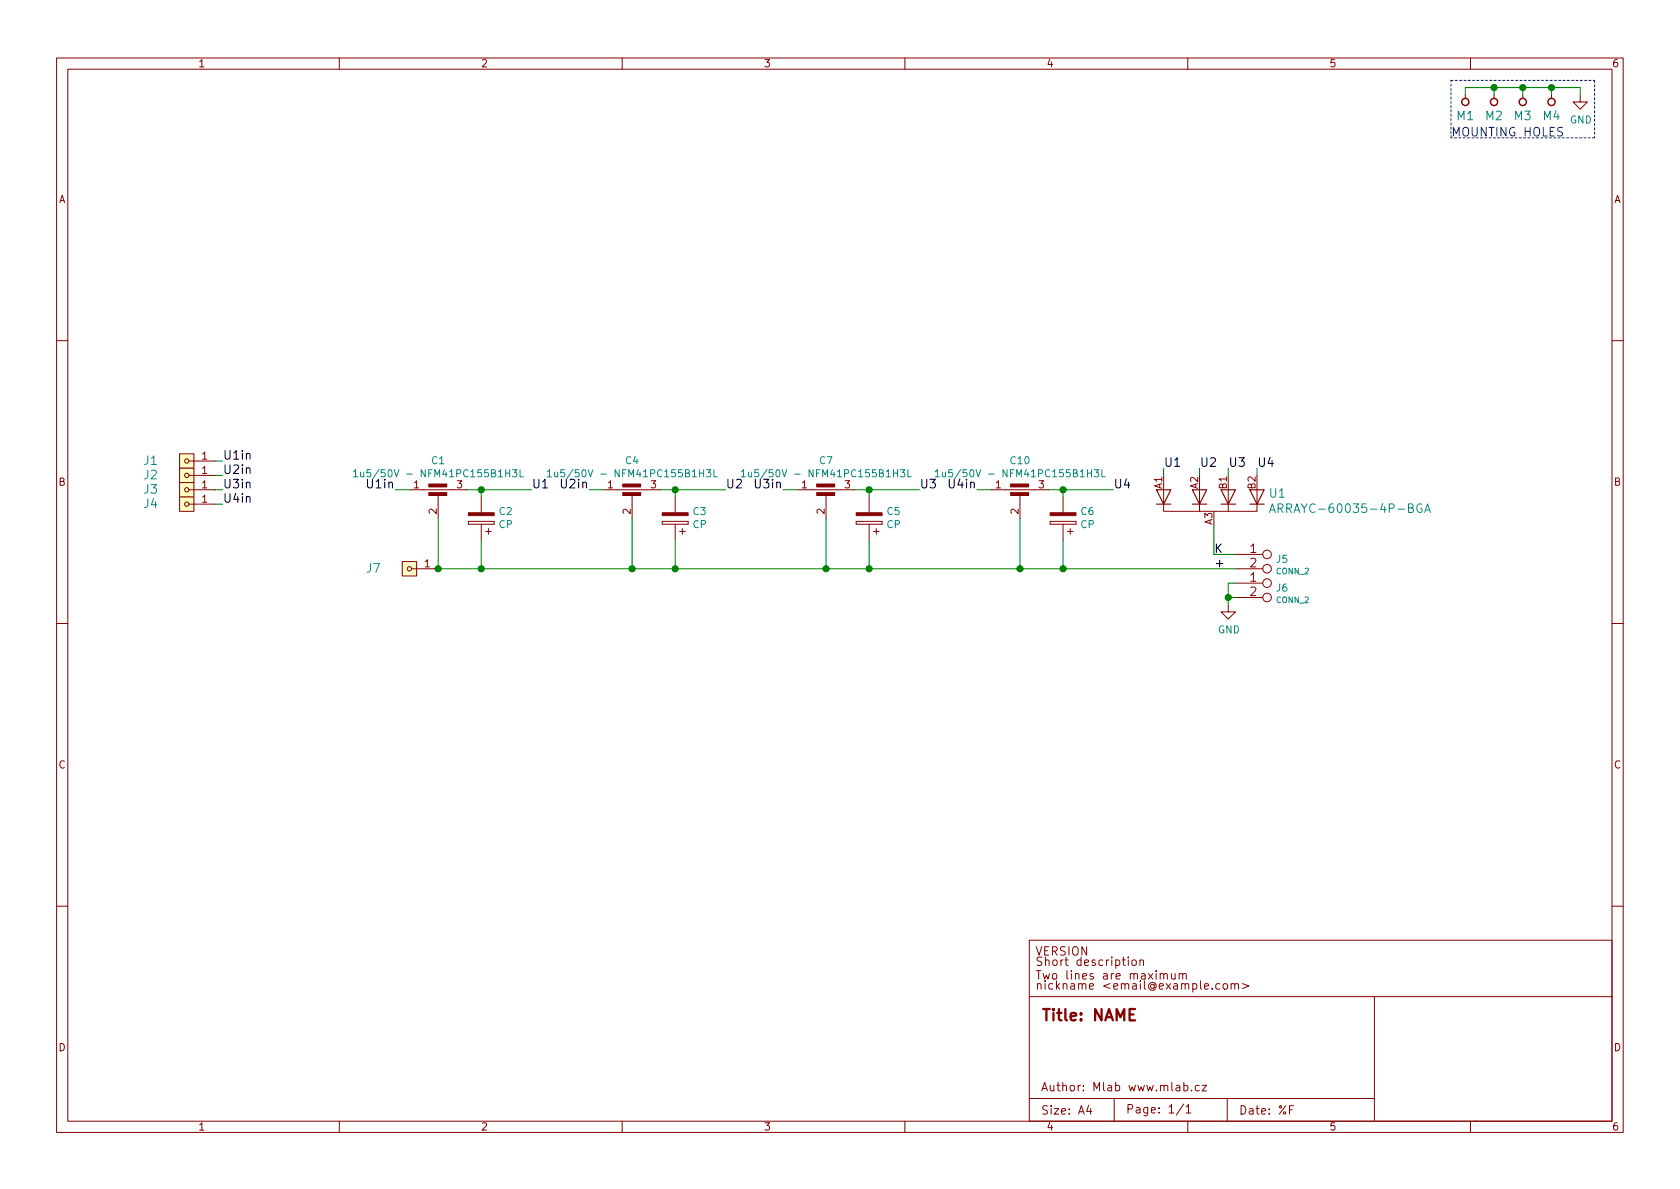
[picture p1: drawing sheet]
<svg xmlns="http://www.w3.org/2000/svg" width="297mm" height="210mm" viewBox="0 0 297 210" stroke-linecap="round" stroke-linejoin="round" font-family="sans-serif">
<g fill="none" stroke="#840000" stroke-width=".18">
<path d="M10 10.3h277v189.9h-277zM12 12.2h273v186.1h-273zM60 10.3v1.9M110 10.3v1.9M160 10.3v1.9M210 10.3v1.9M259.1 16.8v.6M260 10.3v1.9M264.2 16.8v.6M269.2 16.8v.6M274.3 16.8v.6M279.4 16.8v1.2h1.3l-1.3 1.3-1.3-1.3h1.3"/>
<path d="M10 60.2h2M285 60.2h2M31.7 80.3h2.6v2.5h-2.6zM31.7 82.8h2.6v2.5h-2.6zM31.7 85.3h2.6v2.6h-2.6zM31.7 87.9h2.6v2.5h-2.6zM33.4 86.6h4.7M33.4 81.5h4.7M33.4 84.1h4.7M33.4 89.1h4.7M71.1 99.3h2.6v2.5h-2.6zM72.4 86.6h10.1"/>
<path d="M77.5 87.4v4.3M82.8 92.2h4.6zM82.8 92.7h4.6zM82.8 92.2v.5zM85.1 87.9v2.8M85.1 92.7v2.8M85.9 94h1M86.4 93.5v1M87.4 92.2v.5zM106.7 86.6h10.1M111.8 87.4v4.3M117.1 92.2h4.6z"/>
<path d="M117.1 92.7h4.6zM117.1 92.2v.5zM119.4 87.9v2.8M119.4 92.7v2.8M120.1 94h1.1M120.6 93.5v1M121.7 92.2v.5zM141 86.6h10.1M146 87.4v4.3M151.4 92.2h4.6zM151.4 92.7h4.6zM151.4 92.2v.5z"/>
<path d="M153.7 87.9v2.8M153.7 92.7v2.8M154.4 94h1M154.9 93.5v1M156 92.2v.5zM175.3 86.6h10.1M180.3 87.4v4.3M185.7 92.2h4.5zM185.7 92.7h4.5zM185.7 92.2v.5zM188 87.9v2.8M188 92.7v2.8"/>
<path d="M188.7 94h1M189.2 93.5v1M190.2 92.2v.5zM205.7 86.6v3.8h16.5v-3.8M212.1 86.6v3.8M217.2 86.6v3.8M218.4 98h4.9M10 110.3h2M72.8 100.6h4.7M217.2 106.9v1.3h1.2l-1.2 1.3-1.3-1.3h1.3M218.4 100.6h4.9M218.4 103.1h4.9"/>
<path d="M218.4 105.7h4.9M285 110.3h2M10 160.2h2M182 166.3h103v32h-103zM182 176.2h103M183.2 171.6h.9M183.6 171.6v1.5M184.2 169.3l-.6-.1-.2 .3 .1 .4 .6 .3v.4l-.2 .1h-.5M184.4 172.2l.3 .9 .3-.7 .3 .7 .3-.9M184.9 169.9l.2-.2 .3 .1 .1 .9M184.9 169.2v1.5M186.1 172.3l.3-.1 .4 .1v.7l-.2 .1-.5-.1z"/>
<path d="M186.2 169.9l.2-.2 .4 .2 .1 .6-.1 .2h-.4l-.2-.1zM187.6 169.7v1M188 169.7l-.4 .2v.1M188.5 169.2v1.3l.3 .2M188.6 171.6v1.3l.2 .2M189.4 171.6v.2M189.4 172.2v.9M190.1 172.3l.2-.1h.4l.1 .9M190.1 172.2v.9M191.1 169.8l-.4-.1-.3 .3 .1 .6 .2 .1h.4M191.1 169.2v1.5M191.4 172.7l.7-.2v-.3h-.5l-.2 .2 .1 .7h.6"/>
<path d="M191.8 170.3l.7-.2-.1-.3-.4-.1-.2 .2v.8h.6M193.3 172.2h-.4l-.2 .2 .1 .2 .5 .1v.4h-.6M193.6 169.8l-.3-.1-.2 .2v.3l.5 .1v.4h-.5M195 169.8l-.4-.1-.3 .3v.6l.3 .1h.4M195.1 172.2h.6l.1 .9M195.6 169.7v1M195.8 172.5l-.5 .1-.2 .2v.3h.2h.5M196.1 169.7l-.5 .3M196.5 172.2v.9M196.6 169.2v.2M196.6 169.7v1M196.9 172.2h-.3l-.1 .2"/>
<path d="M197.3 169.8l.4-.1 .3 .3-.1 .6-.2 .1h-.4M197.3 169.7v1.5M197.3 172.7l.8-.2-.1-.3h-.4l-.3 .2 .1 .7h.6M198.4 169.7h.6M198.6 169.2v1.3l.4 .2M199.5 169.2v.2M199.5 169.7v1M199.8 172.3l.3-.1h.3l.1 .9M199.8 172.2v.9M200.2 169.9l.2-.2 .4 .2v.7l-.2 .1-.4-.1zM200.5 172.4l.2-.2h.4v.9M201.5 169.9l.3-.2 .3 .1 .1 .9"/>
<path d="M201.5 169.7v1M201.8 172.2h.6l.1 .9M202.5 172.5l-.5 .1-.2 .2v.3h.2h.5M203 172.2l.8 .9M203.8 172.2l-.8 .9M204.4 171.6v.2M204.4 172.2v.9M205.1 172.3l.2-.1h.4l.1 .9M205.1 172.2v.9M205.8 172.4l.2-.2h.3l.1 .9M207.1 172.2v.7a.39 .39 0 0 0 .7 .1M207.8 172.2v.9"/>
<path d="M208.5 172.3l.2-.1h.3l.1 .9M208.5 172.2v.9M209.1 172.4l.2-.2h.4l.1 .9M215.7 174l-.4-.1-.3 .3v.6l.3 .1 .4-.1M216.3 174.1l.2-.2 .5 .2v.7l-.2 .1-.5-.1zM217.7 174.1l.2-.2 .4 .1v.9M217.7 173.9v1M218.3 174.1a.36 .36 0 0 1 .3-.2 .36 .36 0 0 1 .4 .2v.8M219.7 173.9l1.1 .5-1.1 .4M243 176.2v22.1M285 160.2h2M60 198.3v1.9"/>
<path d="M110 198.3v1.9M160 198.3v1.9M182 194.3h61M192.5 195.4l-.4 1.1h1M192.8 196v1M197 194.3v4M209.3 195.2l-1.3 2M209.3 192l.5-.1 .2 .3-.1 .6h-.6M209.7 195.8l.4-.5v1.5M209.7 196.8h.9M210 198.3v1.9M210.7 192.8v.1"/>
<path d="M212 192l-.4-.1-.3 .3 .2 .6h.5M212.5 191.9h.8l-.8 1h.8M217 194.3v4M228 196.2h.5M228.7 195.5h-.7v1.5M260 198.3v1.9M261 198.3h.1"/>
<circle cx="33" cy="81.5" r=".38"/>
<circle cx="33" cy="89.1" r=".38"/>
<circle cx="33" cy="86.6" r=".38"/>
<circle cx="33" cy="84.1" r=".38"/>
<circle cx="224" cy="98" r=".76"/>
<circle cx="72.4" cy="100.6" r=".38"/>
<circle cx="224" cy="100.6" r=".76"/>
<circle cx="224" cy="105.7" r=".76"/>
<circle cx="224" cy="103.1" r=".76"/>
</g>
<path d="M200.7 178.4h-1v2h1" fill="none" stroke="#840000" stroke-width=".41"/>
<g fill="none" stroke="#840000" stroke-width=".25">
<circle cx="259.1" cy="18" r=".63"/>
<circle cx="264.2" cy="18" r=".63"/>
<circle cx="269.2" cy="18" r=".63"/>
<circle cx="274.3" cy="18" r=".63"/>
</g>
<path d="M256.5 14.2h25.4M281.9 14.2v10.2M256.5 24.4v-10.2M281.9 24.4h-25.4" fill="none" stroke="#0000c2" stroke-width=".18" stroke-dasharray=".4 .4"/>
<path d="M204.5 86.6h2.5l-1.3 2.5zM204.5 89.1h2.5M210.8 86.6h2.6l-1.3 2.5zM210.8 89.1h2.6M215.9 86.6h2.5l-1.2 2.5zM215.9 89.1h2.5M221 86.6h2.5l-1.3 2.5zM221 89.1h2.5" fill="none" stroke="#840000" stroke-width=".2"/>
<g fill="none" stroke="#008484" stroke-width=".18">
<path d="M62.5 83.4l.4-.3v1.2M62.5 84.3h.7M63.8 83.5v.8h.3l.2-.1M64.3 83.5v.8M90.6 83.1h.8l-.4 .4 .3 .2v.6h-.5l-.2-.1M91.9 83.1v1.2h.7M96.8 83.4l.4-.3v1.2M96.8 84.3h.7M98 83.5l.1 .8h.3l.2-.1M98.6 83.5v.8M124.9 83.1h.8l-.4 .4 .3 .2v.6h-.5l-.2-.1M126.2 83.1v1.2h.6"/>
<path d="M131.1 83.4l.3-.3v1.2M131.1 84.3h.7M132.3 83.5l.1 .8h.3l.2-.1M132.9 83.5v.8M159.2 83.1h.8l-.4 .4 .3 .2v.6h-.5l-.2-.1M160.5 83.1v1.2h.6M165.4 83.4l.3-.3v1.2M165.4 84.3h.7M166.6 83.5l.1 .8h.3l.2-.1M167.2 83.5v.8M193.5 83.1h.8l-.4 .4 .3 .2v.6h-.5l-.2-.1M194.8 83.1v1.2h.6"/>
<path d="M224.5 90.6l.5-1.5 .5 1.5M224.6 90.2h.7M251.4 89.2a.71 .71 0 0 0-.9 .7 .71 .71 0 0 0 .9 .6v-.5h-.2M251.9 90.6l.5-1.5 .5 1.5M252 90.2h.8"/>
</g>
<g fill="none" stroke="#008400" stroke-width=".18">
<path d="M259.1 16.8v-1.3h20.3v1.3M264.2 15.5v1.3M269.2 15.5v1.3M274.3 15.5v1.3M38.1 86.6h1.3M38.1 81.5h1.3M38.1 84.1h1.3M38.1 89.1h1.3M69.8 86.6h2.6M77.5 91.7v8.9h140.9M82.5 86.6h11.5M85.1 86.6v1.3"/>
<path d="M85.1 95.5v5.1M104.1 86.6h2.6M111.8 91.7v8.9M116.8 86.6h11.5M119.4 86.6v1.3M119.4 95.5v5.1M138.4 86.6h2.6M146 91.7v8.9M151.1 86.6h11.5M153.7 86.6v1.3M153.7 95.5v5.1M172.7 86.6h2.6"/>
<path d="M180.3 91.7v8.9M185.4 86.6h11.4M188 86.6v1.3M188 95.5v5.1M205.7 82.8v1.3M212.1 82.8v1.3M214.6 93v5h3.8M217.2 82.8v1.3M222.2 82.8v1.3M217.2 105.7h1.2M218.4 103.1h-1.2v3.8"/>
</g>
<g fill="#008400" stroke="#008400" stroke-width=".25">
<circle cx="264.2" cy="15.5" r=".51"/>
<circle cx="269.2" cy="15.5" r=".51"/>
<circle cx="274.3" cy="15.5" r=".51"/>
<circle cx="217.2" cy="105.7" r=".51"/>
<circle cx="85.1" cy="86.6" r=".51"/>
<circle cx="188" cy="86.6" r=".51"/>
<circle cx="153.7" cy="86.6" r=".51"/>
<circle cx="119.4" cy="86.6" r=".51"/>
<circle cx="85.1" cy="100.6" r=".51"/>
<circle cx="111.8" cy="100.6" r=".51"/>
<circle cx="119.4" cy="100.6" r=".51"/>
<circle cx="146.1" cy="100.6" r=".51"/>
<circle cx="153.7" cy="100.6" r=".51"/>
<circle cx="180.3" cy="100.6" r=".51"/>
<circle cx="188" cy="100.6" r=".51"/>
<circle cx="77.5" cy="100.6" r=".51"/>
</g>
<g fill="#840000" stroke="#840000" stroke-width=".18">
<path d="M75.8 87.1h3.2v.5h-3.2z"/>
<path d="M75.8 85.6h3.2v.5h-3.2z"/>
<path d="M178.7 87.1h3.2v.5h-3.2z"/>
<path d="M178.7 85.6h3.2v.5h-3.2z"/>
<path d="M144.4 87.1h3.2v.5h-3.2z"/>
<path d="M144.4 85.6h3.2v.5h-3.2z"/>
<path d="M110.1 87.1h3.2v.5h-3.2z"/>
<path d="M110.1 85.6h3.2v.5h-3.2z"/>
<path d="M82.8 90.7h4.6v.5h-4.6z"/>
<path d="M117.1 90.7h4.6v.5h-4.6z"/>
<path d="M151.4 90.7h4.6v.5h-4.6z"/>
<path d="M185.7 90.7h4.5v.5h-4.5z"/>
</g>
<g fill="#ffffc2" stroke="#ffffc2" stroke-width=".18">
<path d="M31.7 80.3h2.6v2.5h-2.6z"/>
<path d="M31.7 82.8h2.6v2.5h-2.6z"/>
<path d="M31.7 85.3h2.6v2.6h-2.6z"/>
<path d="M31.7 87.9h2.6v2.5h-2.6z"/>
<path d="M71.1 99.3h2.6v2.5h-2.6z"/>
</g>
<text font-size="2.8" fill="#840000" x="184" y="180.5">Title: NAME</text>
<g font-size="2.1" fill="#008484">
<text x="257.6" y="21.3">M1</text>
<text x="262.7" y="21.3">M2</text>
<text x="267.8" y="21.3">M3</text>
<text x="272.8" y="21.3">M4</text>
<text x="25.5" y="82.2">J1</text>
<text x="25.5" y="84.8">J2</text>
<text x="25.5" y="87.3">J3</text>
<text x="25.5" y="89.8">J4</text>
<text x="224.5" y="88">U1</text>
<text x="226.5" y="90.7">ARRAYC-60035-4P-BGA</text>
<text x="64.8" y="101.3">J7</text>
</g>
<text font-size="2.1" fill="#0000c2" x="256.5" y="24.1">MOUNTING HOLES</text>
<g font-size="2.1">
<text x="39.4" y="81.3">U1in</text>
<text x="39.4" y="83.8">U2in</text>
<text x="205.7" y="82.5">U1</text>
<text x="212.1" y="82.5">U2</text>
<text x="217.2" y="82.5">U3</text>
<text x="222.2" y="82.5">U4</text>
<text x="39.4" y="86.4">U3in</text>
<text x="39.4" y="88.9">U4in</text>
<text x="65.3" y="86.4">U1in</text>
<text x="94" y="86.4">U1</text>
<text x="99.5" y="86.4">U2in</text>
<text x="128.3" y="86.4">U2</text>
<text x="133.8" y="86.4">U3in</text>
<text x="162.6" y="86.4">U3</text>
<text x="168.1" y="86.4">U4in</text>
<text x="196.8" y="86.4">U4</text>
<text x="214.6" y="97.8">K</text>
<text x="214.6" y="100.3">+</text>
</g>
<g font-size="2.1" fill="#840000">
<text x="221" y="97.8">1</text>
<text x="221" y="100.3">2</text>
<text x="221" y="102.9">1</text>
<text x="221" y="105.4">2</text>
<text x="183" y="169">VERSION</text>
<text x="183" y="175">nickname &lt;email@example.com&gt;</text>
<text x="184" y="193">Author: Mlab www.mlab.cz</text>
<text x="184" y="197.1">Size: A4</text>
<text x="199" y="196.9">Page: 1/1</text>
<text x="219" y="197.1">Date: %F</text>
</g>
<g font-size="1.8" fill="#840000">
<text x="35" y="11.9">1</text>
<text x="85" y="11.9">2</text>
<text x="135" y="11.9">3</text>
<text x="185" y="11.9">4</text>
<text x="235" y="11.9">5</text>
<text x="285" y="11.9">6</text>
<text x="10.4" y="35.9">A</text>
<text x="285.4" y="35.9">A</text>
<text x="35.7" y="81.3">1</text>
<text x="35.7" y="83.8">1</text>
<text x="10.4" y="85.9">B</text>
<text x="35.7" y="86.4">1</text>
<text x="35.7" y="88.9">1</text>
<text x="73.2" y="86.4">1</text>
<text x="80.8" y="86.4">3</text>
<text x="107.5" y="86.4">1</text>
<text x="115.1" y="86.4">3</text>
<text x="141.8" y="86.4">1</text>
<text x="149.4" y="86.4">3</text>
<text x="176" y="86.4">1</text>
<text x="183.7" y="86.4">3</text>
<text x="205.5" y="86.5" transform="rotate(-90 205.5 86.5)">A1</text>
<text x="211.8" y="86.5" transform="rotate(-90 211.8 86.5)">A2</text>
<text x="216.9" y="86.5" transform="rotate(-90 216.9 86.5)">B1</text>
<text x="222" y="86.5" transform="rotate(-90 222 86.5)">B2</text>
<text x="285.4" y="85.9">B</text>
<text x="77.2" y="90.9" transform="rotate(-90 77.2 90.9)">2</text>
<text x="111.5" y="90.9" transform="rotate(-90 111.5 90.9)">2</text>
<text x="145.8" y="90.9" transform="rotate(-90 145.8 90.9)">2</text>
<text x="180.1" y="90.9" transform="rotate(-90 180.1 90.9)">2</text>
<text x="214.4" y="92.8" transform="rotate(-90 214.4 92.8)">A3</text>
<text x="75.1" y="100.3">1</text>
<text x="10.4" y="135.9">C</text>
<text x="285.4" y="135.9">C</text>
<text x="10.4" y="185.9">D</text>
<text x="285.4" y="185.9">D</text>
<text x="35" y="199.9">1</text>
<text x="85" y="199.9">2</text>
<text x="135" y="199.9">3</text>
<text x="185" y="199.9">4</text>
<text x="235" y="199.9">5</text>
<text x="285" y="199.9">6</text>
</g>
<g font-size="1.8" fill="#008484">
<text x="277.6" y="21.8">GND</text>
<text x="76.4" y="82.1">C1</text>
<text x="110.6" y="82.1">C4</text>
<text x="144.9" y="82.1">C7</text>
<text x="178.7" y="82.1">C10</text>
<text x="64.9" y="84.4">1u5/50V - NFM41PC155B1H3L</text>
<text x="99.2" y="84.4">1u5/50V - NFM41PC155B1H3L</text>
<text x="133.5" y="84.4">1u5/50V - NFM41PC155B1H3L</text>
<text x="167.8" y="84.4">1u5/50V - NFM41PC155B1H3L</text>
<text x="88.2" y="93.4">CP</text>
<text x="88.3" y="91.1">C2</text>
<text x="122.5" y="93.4">CP</text>
<text x="122.6" y="91.1">C3</text>
<text x="156.8" y="93.4">CP</text>
<text x="156.9" y="91.1">C5</text>
<text x="191.1" y="93.4">CP</text>
<text x="191.2" y="91.1">C6</text>
<text x="225.7" y="99.5">J5</text>
<text x="225.7" y="104.6">J6</text>
<text x="215.3" y="112">GND</text>
</g>
<g font-size="1.4" fill="#008484">
<text x="225.7" y="101.5">CONN_2</text>
<text x="225.7" y="106.6">CONN_2</text>
</g>
</svg>
